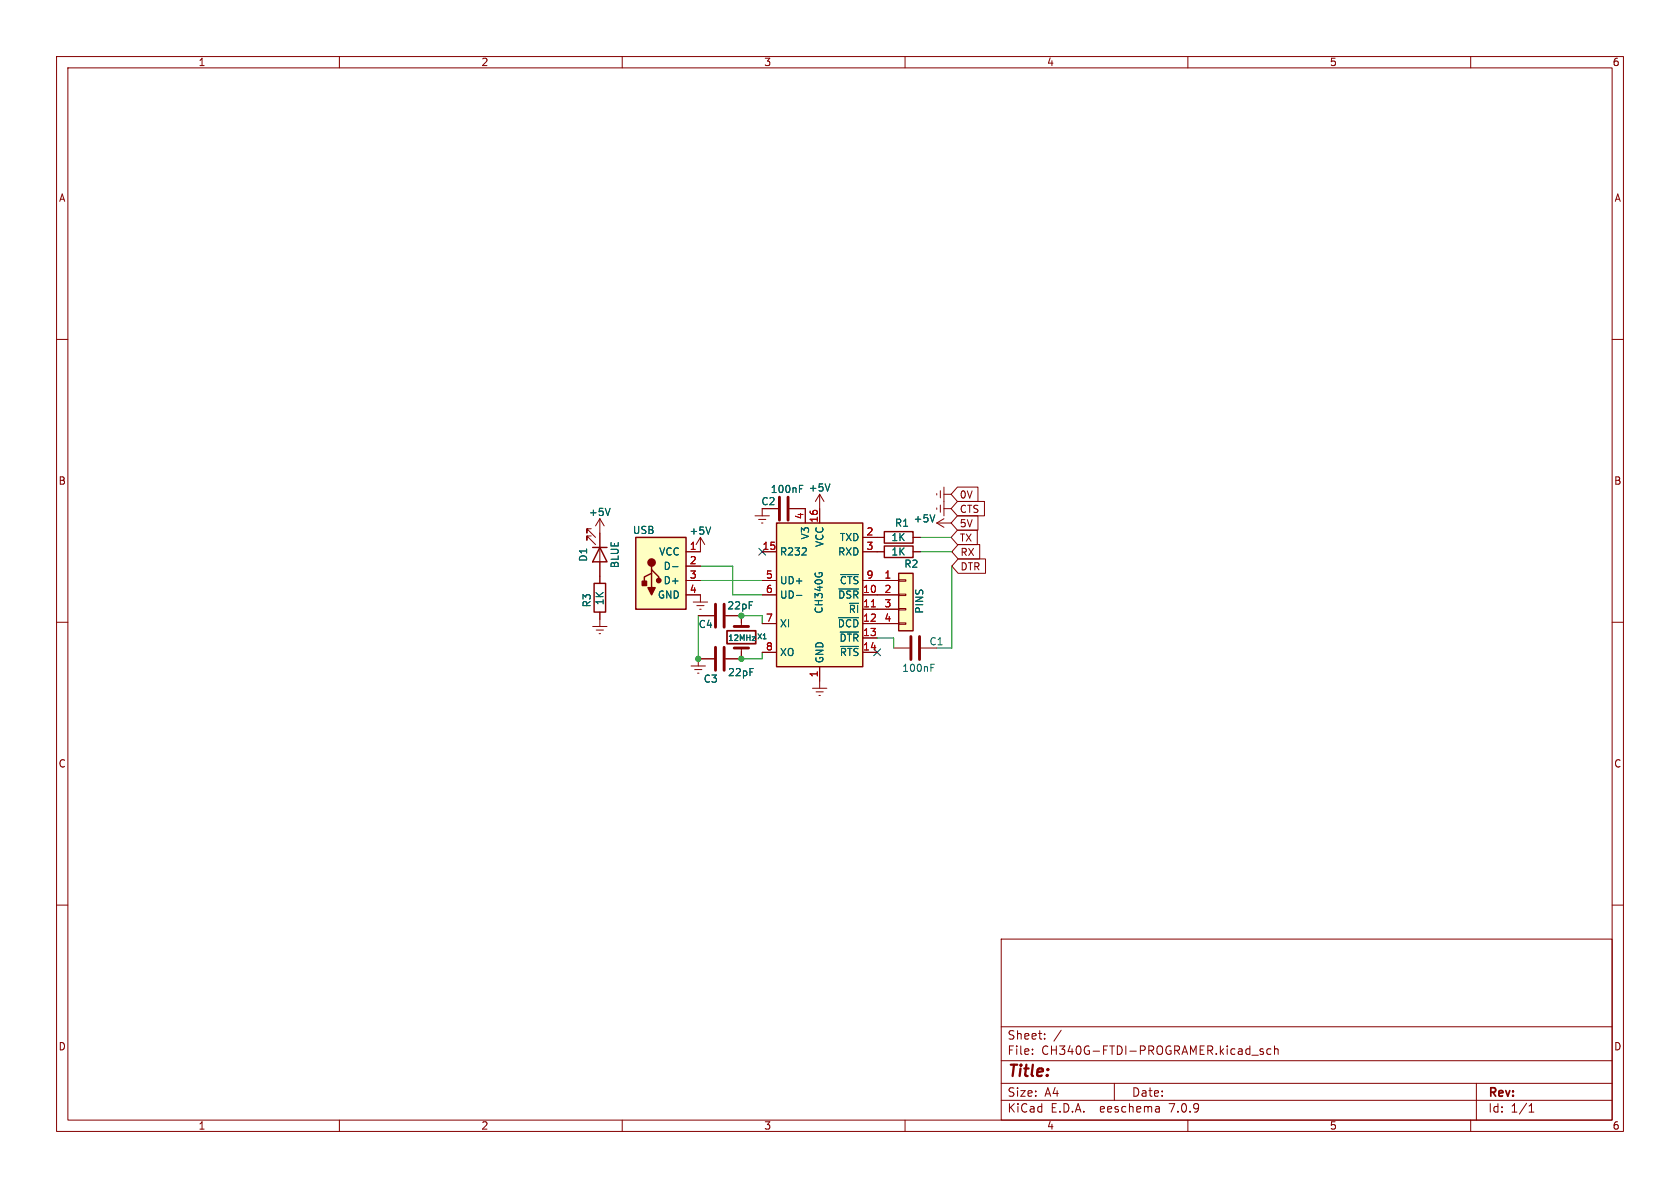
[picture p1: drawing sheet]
<svg xmlns="http://www.w3.org/2000/svg" width="297mm" height="210mm" viewBox="0 0 297 210" stroke-linecap="round" stroke-linejoin="round" font-family="sans-serif">
<g fill="none" stroke="#840000" stroke-width=".18">
<path d="M10 10h277v190h-277zM12 12h273v186h-273zM60 10v2M110 10v2M160 10v2M210 10v2M260 10v2M10 60h2M285 60h2M104.5 93.5h-.7v.7v-.7l1.5 1.5M104.5 94.7h-.7v.8v-.8l1.5 1.6M106 91.7l-.7 1.3"/>
<path d="M106 91.7v11.4M106 91.7l.8 1.3M123.8 95l-.7 1.3M123.8 95v2.5h-2.5M123.8 95l.8 1.3M133.5 91.2h2.5M134.1 91.8h1.3M134.6 92.5h.3M134.7 97.5h2.6M137.5 89.9h-2.8v1.3M139.6 89.9h2.8v2.6M144.9 87.4v5.1"/>
<path d="M144.9 87.4l-.8 1.2M144.9 87.4l.8 1.2M152.5 97.5h3.8M152.5 95h3.8M161.4 97.5h1.3M161.4 95h1.3M165.6 92.5h2.5M165.6 87.2v.3M165.6 89.8v.2M165.6 92.5l1.3 .7M166.2 86.7v1.3M166.2 89.3v1.3"/>
<path d="M166.9 89.9h1.2M166.9 86.1v5.1M166.9 87.4h1.2M166.9 91.7l-1.3 .8M169.3 88.6h4.7v2.6h-4.7l-1.2-1.3zM169.3 93.7h3.5v2.6h-3.5l-1.2-1.3zM169.3 91.2h3.6v2.5h-3.6l-1.2-1.2zM169.3 86.1h3.6v2.5h-3.6l-1.2-1.2zM169.4 96.3h3.8v2.5h-3.8l-1.1-1.3zM169.4 98.8h4.8v2.5h-4.8l-1.1-1.2zM10 110h2M104.8 110.7h2.5"/>
<path d="M105.4 111.4h1.3M105.9 112h.3M106 108.2v2.5M121.3 105.2h2.5v1.2M121.3 100.1h2.5M121.3 102.6h2.5M122.2 117.7h2.5M122.6 106.4h2.5M122.8 118.4h1.3M123.2 107.1h1.3M123.3 119h.3M123.4 108.8h2.8"/>
<path d="M123.7 107.7h.3M126.2 116.5h-2.8v1.2M131.1 114.6v1.9h-2.8M131.1 108.8v1.9M134.7 102.6h2.6M134.7 105.2h2.6M134.7 110.2h2.6M134.7 115.3h2.6M144.9 117.9v3.8M152.5 102.6h6.4M152.5 105.2h6.4M152.5 107.7h6.4"/>
<path d="M152.5 110.2h6.4M152.5 112.8h2.6M152.5 115.3h2.6M158 114.6h2.8M158.9 110.1h1.2v.3h-1.2zM158.9 107.6h1.2v.2h-1.2zM158.9 105h1.2v.3h-1.2zM158.9 102.5h1.2v.2h-1.2zM162.8 114.6h2.8M285 110h2M143.6 121.7h2.6M144.3 122.3h1.2"/>
<path d="M144.8 122.9h.2M10 160h2M285 160h2M177 166h108v32h-108zM60 198v2M110 198v2M160 198v2M177 194.5h108M177 191.5h108M177 187.5h108M177 181.5h108M182.5 186.3v.1"/>
<path d="M182.5 185.5v.1M184.7 183.6v.1M184.7 182.8v.1M187.6 182.1l-1.3 2M197 191.5v3M204.9 195.7l.1 .9M205 196.5l-.2 .1M205 196h-.2M210 198v2M221.3 186.5h1.2M223.3 185.5l-.3-.1-.3 .2 .1 .2 .5 .2v.3h-.6M224.7 185.5l-.5-.1-.2 .3v.4l.1 .2h.6"/>
<path d="M225.3 185.5l.2-.1 .4 .1 .1 .9M225.3 184.9v1.5M260 198v2M261 191.5v6.5M270.3 196.6h.9M270.3 195.5l.4-.4v1.5"/>
</g>
<g fill="none" stroke="#006464" stroke-width=".18">
<path d="M107.9 89.9l-.5 1.2M125.6 93.2l-.4 1.2M141.3 86.4h.5M141.3 85.8h.6M146.7 85.5l-.4 1.3M165.3 91l-.5 1.3M118.9 100.2h1M133 112.6h.5l-.5 .6h.5M140.8 105.3h1M148.2 109.2h3.6M148.3 104.1h3.5M148.5 111.7h3.3"/>
<path d="M148.6 114.3h3.2M148.6 101.6h3.2M164.6 118h.4M164.6 117.4h.6"/>
</g>
<g fill="#ffffc2" stroke="#ffffc2" stroke-width=".18">
<path d="M112.4 95h8.9v12.7h-8.9z"/>
<path d="M158.9 101.3h2.5v10.2h-2.5z"/>
<path d="M137.3 92.5h15.2v25.4h-15.2z"/>
</g>
<path d="M104.8 96.8h2.5M106 96.8l1.3 2.5h-2.5zM112.4 95h8.9v12.7h-8.9zM137.3 92.5h15.2v25.4h-15.2zM156.3 96.5h5.1v2.1h-5.1zM156.3 94h5.1v2h-5.1zM105 103.1h2.1v5.1h-2.1zM115.2 100.7v.6l-1.3 .7v1.3M115.2 100.1v.6l1.3 1.3v.6M115.2 101.3v2.6M158.9 101.3h2.5v10.2h-2.5z" fill="none" stroke="#840000" stroke-width=".25"/>
<g fill="#840000" stroke="#840000" stroke-width=".25">
<path d="M113.5 102.7h.8v.8h-.8z"/>
<path d="M114.6 103.9h1.2l-.6 1.3z"/>
<circle cx="115.2" cy="99.4" r=".63"/>
<circle cx="116.5" cy="102.6" r=".38"/>
</g>
<path d="M137.8 87.9v4M139.3 87.9v4M126.5 106.8v4.1M126.5 114.4v4.1M128 106.8v4.1M128 114.4v4.1M129.8 110.7h2.5M129.8 114.6h2.5M161 112.5v4.1M162.6 112.5v4.1" fill="none" stroke="#840000" stroke-width=".51"/>
<path d="M128.5 111.5h5.1v2.3h-5.1z" fill="none" stroke="#840000" stroke-width=".3"/>
<path d="M154 107.3h.8" fill="none" stroke="#a90000" stroke-width=".18"/>
<path d="M162.7 95h5.4M162.7 97.5h5.6M123.4 108.8v7.7M123.8 102.6h10.9M123.8 100.1h5.7v5.1h5.2M131.1 108.8h3.6v1.4M134.7 115.3v1.2h-3.6M155.1 112.8h2.9v1.8M168.3 100.1v14.5h-2.7" fill="none" stroke="#009600" stroke-width=".18"/>
<path d="M134.1 96.9l1.3 1.2M135.4 96.9l-1.3 1.2M154.5 114.7l1.2 1.2M155.7 114.7l-1.2 1.2" fill="none" stroke="#000084" stroke-width=".18"/>
<g fill="#009600" stroke="#009600" stroke-width=".18">
<circle cx="131.1" cy="116.5" r=".46"/>
<circle cx="131.1" cy="108.8" r=".46"/>
<circle cx="123.4" cy="116.5" r=".46"/>
</g>
<text font-size="2.8" fill="#840000" x="178" y="190.9">Title:</text>
<g font-size="2.1" fill="#840000">
<text x="178" y="184">Sheet:</text>
<text x="178" y="186.7">File:</text>
<text x="184.1" y="186.7">CH340G-FTDI-PROGRAMER.kicad_sch</text>
<text x="178" y="196.9">KiCad</text>
<text x="178" y="194.1">Size:</text>
<text x="184.7" y="194.1">A4</text>
<text x="185.7" y="196.9">E.D.A.</text>
<text x="194.6" y="196.9">eeschema</text>
<text x="200" y="194.1">Date:</text>
<text x="207" y="196.9">7.0.9</text>
<text x="263" y="194.3">Rev:</text>
<text x="263" y="196.9">Id:</text>
<text x="267.1" y="196.9">1/1</text>
</g>
<g font-size="1.8" fill="#840000">
<text x="35" y="11.9">1</text>
<text x="85" y="11.9">2</text>
<text x="135" y="11.9">3</text>
<text x="185" y="11.9">4</text>
<text x="235" y="11.9">5</text>
<text x="285" y="11.9">6</text>
<text x="10.3" y="35.9">A</text>
<text x="285.3" y="35.9">A</text>
<text x="10.3" y="85.9">B</text>
<text x="169.6" y="88.3">0V</text>
<text x="285.3" y="85.9">B</text>
<text x="169.6" y="90.9">CTS</text>
<text x="169.6" y="96">TX</text>
<text x="169.6" y="93.4">5V</text>
<text x="169.7" y="98.5">RX</text>
<text x="169.7" y="101">DTR</text>
<text x="128.5" y="107.9">22pF</text>
<text x="10.3" y="135.9">C</text>
<text x="285.3" y="135.9">C</text>
<text x="10.3" y="185.9">D</text>
<text x="285.3" y="185.9">D</text>
<text x="35" y="199.9">1</text>
<text x="85" y="199.9">2</text>
<text x="135" y="199.9">3</text>
<text x="185" y="199.9">4</text>
<text x="235" y="199.9">5</text>
<text x="285" y="199.9">6</text>
</g>
<g font-size="1.8" fill="#006464">
<text x="134.5" y="89.5">C2</text>
<text x="136.2" y="87.4">100nF</text>
<text x="142.9" y="87.1">+5V</text>
<text x="104" y="91.4">+5V</text>
<text x="111.8" y="94.6">USB</text>
<text x="121.8" y="94.7">+5V</text>
<text x="143.2" y="95.5" transform="rotate(-90 143.2 95.5)">V3</text>
<text x="148.4" y="95.9">TXD</text>
<text x="157.5" y="95.9">1K</text>
<text x="158.1" y="93.3">R1</text>
<text x="161.4" y="92.6">+5V</text>
<text x="104" y="99.4" transform="rotate(-90 104 99.4)">D1</text>
<text x="109.6" y="100.5" transform="rotate(-90 109.6 100.5)">BLUE</text>
<text x="116.4" y="98.4">VCC</text>
<text x="117.2" y="100.9">D-</text>
<text x="137.8" y="98.4">R232</text>
<text x="145.8" y="96.8" transform="rotate(-90 145.8 96.8)">VCC</text>
<text x="148.1" y="98.4">RXD</text>
<text x="157.5" y="98.4">1K</text>
<text x="159.8" y="100.6">R2</text>
<text x="104.6" y="107.5" transform="rotate(-90 104.6 107.5)">R3</text>
<text x="106.9" y="107.1" transform="rotate(-90 106.9 107.1)">1K</text>
<text x="116.2" y="106">GND</text>
<text x="117.2" y="103.5">D+</text>
<text x="137.8" y="103.5">UD+</text>
<text x="137.8" y="106">UD-</text>
<text x="148.1" y="106">~{DSR}</text>
<text x="148.4" y="103.5">~{CTS}</text>
<text x="123.4" y="111.2">C4</text>
<text x="137.8" y="111.1">XI</text>
<text x="145.6" y="108.6" transform="rotate(-90 145.6 108.6)">CH340G</text>
<text x="148" y="111.1">~{DCD}</text>
<text x="148.3" y="113.6">~{DTR}</text>
<text x="149.9" y="108.6">~{RI}</text>
<text x="163.4" y="108.6" transform="rotate(-90 163.4 108.6)">PINS</text>
<text x="128.6" y="119.7">22pF</text>
<text x="137.8" y="116.2">XO</text>
<text x="145.8" y="117.3" transform="rotate(-90 145.8 117.3)">GND</text>
<text x="148.4" y="116.2">~{RTS}</text>
<text x="159.4" y="119">100nF</text>
<text x="164.2" y="114.3">C1</text>
<text x="124.3" y="120.9">C3</text>
</g>
<g font-size="1.8" fill="#a90000">
<text x="142.1" y="91.9" transform="rotate(-90 142.1 91.9)">4</text>
<text x="144.7" y="92.5" transform="rotate(-90 144.7 92.5)">16</text>
<text x="153.1" y="94.7">2</text>
<text x="121.8" y="97.3">1</text>
<text x="121.8" y="99.8">2</text>
<text x="134.7" y="97.3">15</text>
<text x="153.1" y="97.3">3</text>
<text x="121.8" y="102.4">3</text>
<text x="121.8" y="104.9">4</text>
<text x="135.3" y="102.4">5</text>
<text x="135.3" y="104.9">6</text>
<text x="152.5" y="104.9">10</text>
<text x="152.5" y="107.4">11</text>
<text x="153.1" y="102.4">9</text>
<text x="156.3" y="102.4">1</text>
<text x="156.3" y="104.9">2</text>
<text x="156.3" y="107.4">3</text>
<text x="135.3" y="110">7</text>
<text x="152.5" y="110">12</text>
<text x="152.5" y="112.5">13</text>
<text x="156.3" y="110">4</text>
<text x="135.3" y="115.1">8</text>
<text x="144.7" y="119.8" transform="rotate(-90 144.7 119.8)">1</text>
<text x="152.5" y="115.1">14</text>
</g>
<text font-size="1.4" fill="#006464" x="128.6" y="113.5">12MHz</text>
<text font-size="1.3" fill="#006464" x="133.8" y="113.2">X1</text>
</svg>
